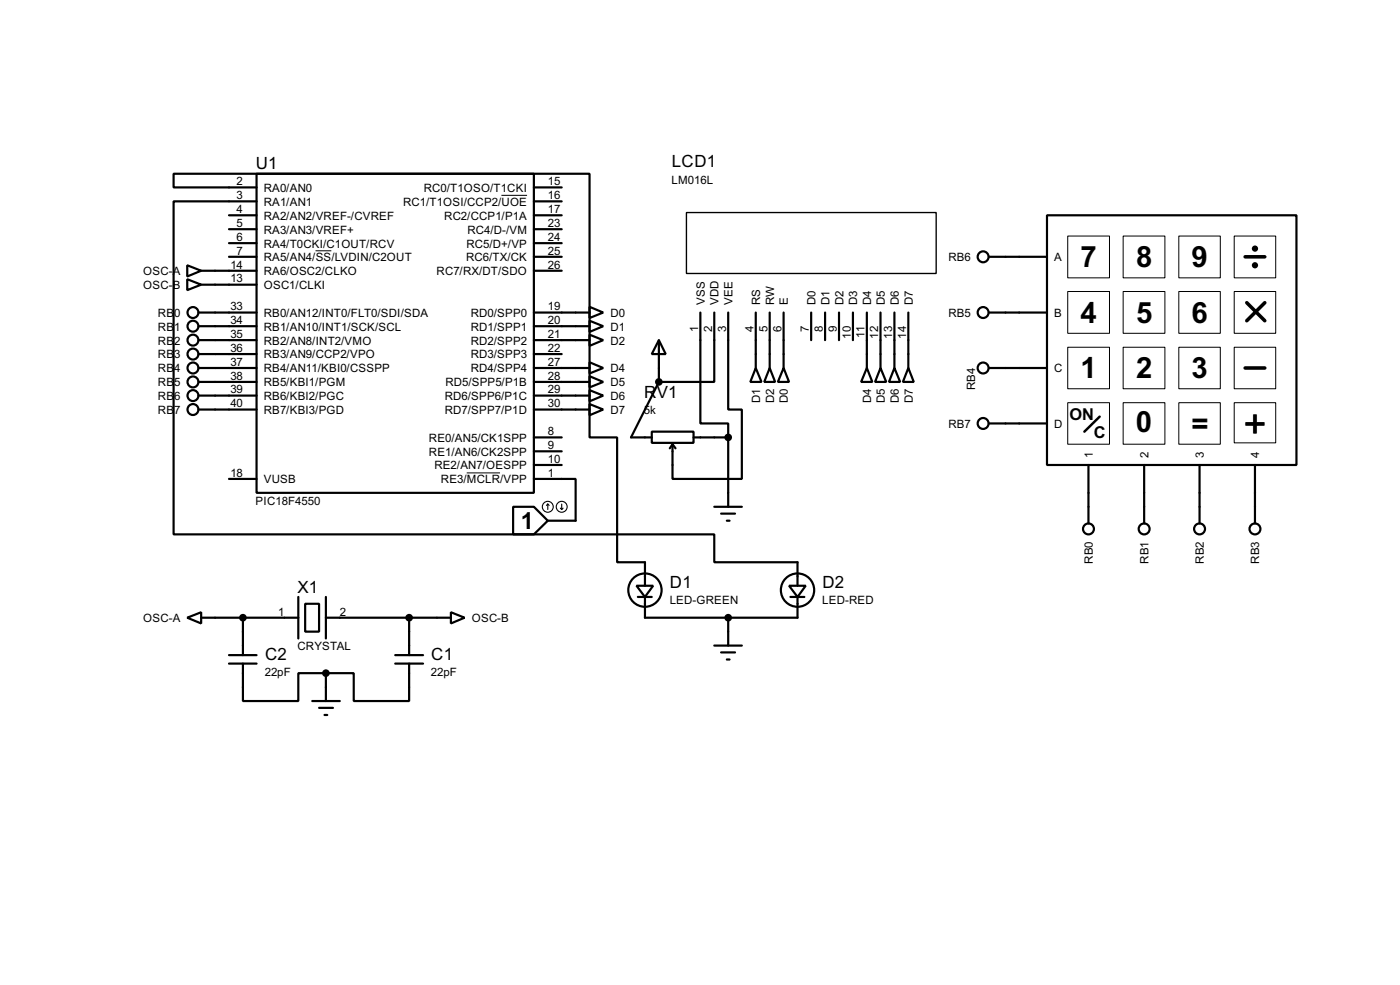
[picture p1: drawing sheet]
<svg xmlns="http://www.w3.org/2000/svg" width="256mm" height="180mm" viewBox="0 0 256 180" stroke-linecap="round" stroke-linejoin="round" font-family="sans-serif">
<g fill="none" stroke="#000" stroke-width=".4">
<path d="M42 39.4h5M47 31.8h50.8v58.4h-50.8zM47 34.3h-15.2v-2.5h76.2v48.3h5.1v22.8h5.1v4.3M47 36.9h-15.2v60.9h99.1v5.1h15.2v4.3M97.8 34.3h5.1M97.8 36.9h5.1M97.8 39.4h5.1M191.8 39.4h45.7v45.7h-45.7zM34.3 48.6l2.6 1-2.6 1zM34.3 51.1l2.6 1-2.6 1zM36.4 57.2h10.6M36.4 59.7h10.6"/>
<path d="M36.9 49.6h10.1M36.9 52.1h10.1M42 47h5M42 42h5M42 44.5h5M97.8 49.6h5.1M97.8 57.2h10.2M97.8 59.7h10.2M97.8 47h5.1M97.8 42h5.1M97.8 44.5h5.1M108 56.2l2.5 1-2.5 1z"/>
<path d="M108 58.7l2.5 1-2.5 1.1zM128.3 57.2v20.3h5.1v2.6M130.9 57.2v12.7h-10.2M133.4 57.2v17.8h2.5v12.7h-12.7v-6.4M138.5 57.2v10.2M141 57.2v10.2M143.6 57.2v10.2M148.6 57.2v5.1M151.2 57.2v5.1M153.7 57.2v5.1M156.3 57.2v5.1M158.8 57.2v10.2"/>
<path d="M161.3 57.2v10.2M163.9 57.2v10.2M166.4 57.2v10.2M181.2 57.2h10.6M181.2 47h10.6M36.4 62.3h10.6M36.4 67.4h10.6M36.4 69.9h10.6M36.4 72.4h10.6M36.4 75h10.6M36.4 64.8h10.6M97.8 62.3h10.2"/>
<path d="M97.8 67.4h10.2M97.8 69.9h10.2M97.8 72.4h10.2M97.8 75h10.2M97.8 64.8h5.1M108 61.3l2.5 1-2.5 1zM108 66.3l2.5 1.1-2.5 1zM108 68.9l2.5 1-2.5 1zM108 71.4l2.5 1-2.5 1.1zM108 74l2.5 1-2.5 1zM119.4 79h7.7v2.1h-7.7zM120.7 62.3l1.3 2.5h-2.6z"/>
<path d="M120.7 62.3v7.6M120.7 69.9l-5.1 10.2h3.8M138.5 67.4l1 2.5h-2zM141 67.4l1 2.5h-2zM143.6 67.4l1 2.5h-2.1zM158.8 67.4l1 2.5h-2zM161.3 67.4l1.1 2.5h-2.1zM163.9 67.4l1 2.5h-2zM166.4 67.4l1 2.5h-2zM181.2 67.4h10.6M181.2 77.5h10.6M42 87.7h5"/>
<path d="M94 92.8h3.8l2.6 2.5-2.6 2.5h-3.8zM97.8 87.7h7.7v7.6h-5.1M97.8 80.1h5.1M97.8 82.6h5.1M97.8 85.1h5.1M123.2 81.3l-.5 .8M123.2 81.3l.6 .8M127.1 80.1h6.3M130.9 92.8h5M132.1 94h2.6M133.2 95.3h.5M133.4 80.1v12.7"/>
<path d="M199.4 85.1v10.7M209.6 85.1v10.7M219.8 85.1v10.7M229.9 85.1v10.7M34.3 113.1l2.6-1v2zM36.9 113.1h17.8M42 119.9h5M44.5 113.1v6.8M54.7 109.3v7.6M55.9 110.5h2.6v5.1h-2.6zM59.7 109.3v7.6M59.7 113.1h22.9"/>
<path d="M72.4 119.9h5.1M75 113.1v6.8M82.6 112.1l2.5 1-2.5 1zM116.6 107.2h3.1l-1.5 2.1zM116.9 109.3h2.5M118.2 109.3v3.8h27.9v-3.8M130.9 118.2h5M132.1 119.4h2.6M133.4 113.1v5.1M144.6 107.2h3l-1.5 2.1zM144.8 109.3h2.6M42 121.5h5"/>
<path d="M44.5 121.5v6.8h10.2v-5.1h5M57.2 128.3h5.1M58.5 129.6h2.5M59.5 130.9h.5M59.7 123.2v5.1M72.4 121.5h5.1M75 121.5v6.8h-10.2v-5.1h-5.1M133.2 120.7h.5"/>
<circle cx="35.3" cy="59.7" r="1"/>
<circle cx="35.3" cy="57.2" r="1"/>
<circle cx="180.1" cy="47" r="1"/>
<circle cx="180.1" cy="57.2" r="1"/>
<circle cx="35.3" cy="67.4" r="1"/>
<circle cx="35.3" cy="72.4" r="1"/>
<circle cx="35.3" cy="69.9" r="1"/>
<circle cx="35.3" cy="64.8" r="1"/>
<circle cx="35.3" cy="75" r="1"/>
<circle cx="35.3" cy="62.3" r="1"/>
<circle cx="180.1" cy="67.4" r="1"/>
<circle cx="180.1" cy="77.5" r="1"/>
<circle cx="199.4" cy="96.8" r="1"/>
<circle cx="209.6" cy="96.8" r="1"/>
<circle cx="219.7" cy="96.8" r="1"/>
<circle cx="229.9" cy="96.8" r="1"/>
<circle cx="118.1" cy="108" r="3.1"/>
<circle cx="146.1" cy="108" r="3.1"/>
</g>
<g fill="none" stroke="#000" stroke-width=".18">
<path d="M91.9 35.8h4.7M57.8 45.9h2.9M195.6 43.2h7.7v7.7h-7.7zM195.6 53.4h7.7v7.6h-7.7zM205.8 43.2h7.6v7.7h-7.6zM205.8 53.4h7.6v7.6h-7.6zM216 43.2h7.6v7.7h-7.6zM216 53.4h7.6v7.6h-7.6zM226.1 43.2h7.6v7.7h-7.6zM226.1 53.4h7.6v7.6h-7.6zM195.6 63.6h7.7v7.6h-7.7zM195.6 73.7h7.7v7.6h-7.7z"/>
<path d="M205.8 63.6h7.6v7.6h-7.6zM205.8 73.7h7.6v7.6h-7.6zM216 63.6h7.6v7.6h-7.6zM216 73.7h7.6v7.6h-7.6zM226.1 63.6h7.6v7.6h-7.6zM226.1 73.7h7.6v7.4h-7.6zM85.5 86.6h6.1"/>
</g>
<g fill="#000" stroke="#000" stroke-width=".4">
<circle cx="120.7" cy="69.9" r=".5"/>
<circle cx="133.4" cy="80.1" r=".5"/>
<circle cx="44.5" cy="113.1" r=".5"/>
<circle cx="74.9" cy="113.1" r=".5"/>
<circle cx="133.4" cy="113.1" r=".5"/>
<circle cx="59.7" cy="123.2" r=".5"/>
</g>
<path d="M125.8 38.9h45.7v11.2h-45.7z" fill="none" stroke="#000" stroke-width=".25"/>
<g fill="none" stroke="#000" stroke-width=".65">
<path d="M228.1 47h3.6M228.4 55.4l3.3 3.3M231.7 55.4l-3.3 3.3M228.1 67.4h3.6"/>
<circle cx="229.9" cy="45.5" r=".25"/>
<circle cx="229.9" cy="48.6" r=".25"/>
</g>
<path d="M201.5 76.3l-2.8 2.7" fill="none" stroke="#000" stroke-width=".45"/>
<g fill="none" stroke="#000" stroke-width=".2">
<path d="M100.4 92.3l-.3 .2M100.4 92.3l.2 .2M100.4 92.3v1M102.7 93l.2 .3M102.9 92.3v1M103.2 93l-.3 .3"/>
<circle cx="100.3" cy="92.8" r="1"/>
<circle cx="102.9" cy="92.8" r="1"/>
</g>
<text font-size="8.2" x="227.8" y="80.1">+</text>
<g font-size="6">
<text x="198" y="48.9">7</text>
<text x="208.2" y="48.9">8</text>
<text x="218.3" y="48.9">9</text>
<text x="198" y="59.1">4</text>
<text x="208.2" y="59.1">5</text>
<text x="218.3" y="59.1">6</text>
<text x="198" y="69.3">1</text>
<text x="208.2" y="69.3">2</text>
<text x="218.3" y="69.3">3</text>
<text x="208.1" y="79.1">0</text>
<text x="218.3" y="79.4">=</text>
</g>
<text font-size="4.8" x="95.4" y="96.9">1</text>
<g font-size="3.5">
<text x="46.9" y="31">U1</text>
<text x="123.1" y="30.7">LCD1</text>
<text x="118" y="72.9">RV1</text>
<text x="122.7" y="107.7">D1</text>
<text x="150.7" y="107.7">D2</text>
<text x="54.5" y="108.5">X1</text>
<text x="48.6" y="120.9">C2</text>
<text x="79" y="120.9">C1</text>
</g>
<g font-size="3.4">
<text x="195.9" y="76.8">ON</text>
<text x="200.4" y="80.1">C</text>
</g>
<g font-size="2.4">
<text x="43.4" y="33.9">2</text>
<text x="48.3" y="35.1">RA0/AN0</text>
<text x="77.6" y="35.1">RC0/T1OSO/T1CKI</text>
<text x="100.4" y="33.9">15</text>
<text x="123" y="33.6">LM016L</text>
<text x="43.4" y="36.5">3</text>
<text x="43.4" y="39">4</text>
<text x="43.4" y="41.6">5</text>
<text x="48.3" y="37.7">RA1/AN1</text>
<text x="48.3" y="40.2">RA2/AN2/VREF-/CVREF</text>
<text x="73.8" y="37.7">RC1/T1OSI/CCP2/UOE</text>
<text x="81.4" y="40.2">RC2/CCP1/P1A</text>
<text x="100.4" y="36.5">16</text>
<text x="100.4" y="39">17</text>
<text x="100.4" y="41.6">23</text>
<text x="43.4" y="44.1">6</text>
<text x="43.4" y="46.6">7</text>
<text x="48.3" y="42.7">RA3/AN3/VREF+</text>
<text x="48.3" y="45.3">RA4/T0CKI/C1OUT/RCV</text>
<text x="48.3" y="47.8">RA5/AN4/SS/LVDIN/C2OUT</text>
<text x="85.4" y="47.8">RC6/TX/CK</text>
<text x="85.4" y="45.3">RC5/D+/VP</text>
<text x="85.6" y="42.7">RC4/D-/VM</text>
<text x="100.4" y="44.1">24</text>
<text x="100.4" y="46.6">25</text>
<text x="173.7" y="47.8">RB6</text>
<text x="193.1" y="47.8">A</text>
<text x="26.2" y="50.4">OSC-A</text>
<text x="26.2" y="52.9">OSC-B</text>
<text x="42.2" y="49.2">14</text>
<text x="42.2" y="51.7">13</text>
<text x="48.3" y="50.4">RA6/OSC2/CLKO</text>
<text x="48.3" y="52.9">OSC1/CLKI</text>
<text x="80" y="50.4">RC7/RX/DT/SDO</text>
<text x="100.4" y="49.2">26</text>
<text x="28.9" y="58">RB</text>
<text x="31.9" y="58">0</text>
<text x="42.2" y="56.8">33</text>
<text x="42.2" y="59.3">34</text>
<text x="48.3" y="58">RB0/AN12/INT0/FLT0/SDI/SDA</text>
<text x="86.2" y="58">RD0/SPP0</text>
<text x="100.4" y="56.8">19</text>
<text x="100.4" y="59.3">20</text>
<text x="111.8" y="58">D0</text>
<text x="129.1" y="55.9" transform="rotate(-90 129.1 55.9)">VSS</text>
<text x="131.7" y="55.9" transform="rotate(-90 131.7 55.9)">VDD</text>
<text x="134.2" y="55.9" transform="rotate(-90 134.2 55.9)">VEE</text>
<text x="139.3" y="55.9" transform="rotate(-90 139.3 55.9)">RS</text>
<text x="141.8" y="55.9" transform="rotate(-90 141.8 55.9)">RW</text>
<text x="144.4" y="55.9" transform="rotate(-90 144.4 55.9)">E</text>
<text x="149.4" y="55.9" transform="rotate(-90 149.4 55.9)">D0</text>
<text x="152" y="55.9" transform="rotate(-90 152 55.9)">D1</text>
<text x="154.5" y="55.9" transform="rotate(-90 154.5 55.9)">D2</text>
<text x="157.1" y="55.9" transform="rotate(-90 157.1 55.9)">D3</text>
<text x="159.6" y="55.9" transform="rotate(-90 159.6 55.9)">D4</text>
<text x="162.1" y="55.9" transform="rotate(-90 162.1 55.9)">D5</text>
<text x="164.7" y="55.9" transform="rotate(-90 164.7 55.9)">D6</text>
<text x="167.2" y="55.9" transform="rotate(-90 167.2 55.9)">D7</text>
<text x="173.7" y="58">RB5</text>
<text x="193.1" y="58">B</text>
<text x="28.9" y="60.5">RB</text>
<text x="28.9" y="63.1">RB</text>
<text x="28.9" y="65.6">RB</text>
<text x="31.9" y="60.5">1</text>
<text x="31.9" y="63.1">2</text>
<text x="31.9" y="65.6">3</text>
<text x="42.2" y="61.9">35</text>
<text x="42.2" y="64.4">36</text>
<text x="48.3" y="60.5">RB1/AN10/INT1/SCK/SCL</text>
<text x="48.3" y="63.1">RB2/AN8/INT2/VMO</text>
<text x="48.3" y="65.6">RB3/AN9/CCP2/VPO</text>
<text x="86.2" y="60.5">RD1/SPP1</text>
<text x="86.2" y="63.1">RD2/SPP2</text>
<text x="86.2" y="65.6">RD3/SPP3</text>
<text x="100.4" y="61.9">21</text>
<text x="100.4" y="64.4">22</text>
<text x="111.8" y="60.5">D1</text>
<text x="111.8" y="63.1">D2</text>
<text x="127.9" y="60.8" transform="rotate(-90 127.9 60.8)">1</text>
<text x="130.5" y="60.9" transform="rotate(-90 130.5 60.9)">2</text>
<text x="133" y="60.9" transform="rotate(-90 133 60.9)">3</text>
<text x="138.1" y="60.9" transform="rotate(-90 138.1 60.9)">4</text>
<text x="140.6" y="60.8" transform="rotate(-90 140.6 60.8)">5</text>
<text x="143.2" y="60.9" transform="rotate(-90 143.2 60.9)">6</text>
<text x="148.2" y="60.9" transform="rotate(-90 148.2 60.9)">7</text>
<text x="150.8" y="60.9" transform="rotate(-90 150.8 60.9)">8</text>
<text x="153.3" y="60.9" transform="rotate(-90 153.3 60.9)">9</text>
<text x="155.9" y="62" transform="rotate(-90 155.9 62)">10</text>
<text x="158.4" y="61.9" transform="rotate(-90 158.4 61.9)">11</text>
<text x="160.9" y="62" transform="rotate(-90 160.9 62)">12</text>
<text x="163.5" y="62" transform="rotate(-90 163.5 62)">13</text>
<text x="166" y="62" transform="rotate(-90 166 62)">14</text>
<text x="28.9" y="68.1">RB</text>
<text x="28.9" y="70.7">RB</text>
<text x="31.9" y="68.1">4</text>
<text x="31.9" y="70.7">5</text>
<text x="42.2" y="67">37</text>
<text x="42.2" y="69.5">38</text>
<text x="42.2" y="72">39</text>
<text x="48.3" y="68.1">RB4/AN11/KBI0/CSSPP</text>
<text x="48.3" y="70.7">RB5/KBI1/PGM</text>
<text x="81.6" y="70.7">RD5/SPP5/P1B</text>
<text x="86.2" y="68.1">RD4/SPP4</text>
<text x="100.4" y="67">27</text>
<text x="100.4" y="69.5">28</text>
<text x="100.4" y="72">29</text>
<text x="111.8" y="68.1">D4</text>
<text x="111.8" y="70.7">D5</text>
<text x="178.7" y="71.5" transform="rotate(-90 178.7 71.5)">RB4</text>
<text x="193.1" y="68.1">C</text>
<text x="28.9" y="73.2">RB</text>
<text x="28.9" y="75.8">RB</text>
<text x="31.9" y="73.2">6</text>
<text x="31.9" y="75.8">7</text>
<text x="42.2" y="74.6">40</text>
<text x="48.3" y="73.2">RB6/KBI2/PGC</text>
<text x="48.3" y="75.8">RB7/KBI3/PGD</text>
<text x="81.5" y="73.2">RD6/SPP6/P1C</text>
<text x="81.5" y="75.8">RD7/SPP7/P1D</text>
<text x="100.4" y="74.6">30</text>
<text x="111.8" y="73.2">D6</text>
<text x="111.8" y="75.8">D7</text>
<text x="118" y="75.8">5k</text>
<text x="139.3" y="73.8" transform="rotate(-90 139.3 73.8)">D1</text>
<text x="141.8" y="73.8" transform="rotate(-90 141.8 73.8)">D2</text>
<text x="144.4" y="73.8" transform="rotate(-90 144.4 73.8)">D0</text>
<text x="159.6" y="73.8" transform="rotate(-90 159.6 73.8)">D4</text>
<text x="162.1" y="73.8" transform="rotate(-90 162.1 73.8)">D5</text>
<text x="164.7" y="73.8" transform="rotate(-90 164.7 73.8)">D6</text>
<text x="167.2" y="73.8" transform="rotate(-90 167.2 73.8)">D7</text>
<text x="78.6" y="80.8">RE0/AN5/CK1SPP</text>
<text x="78.6" y="83.4">RE1/AN6/CK2SPP</text>
<text x="100.4" y="79.7">8</text>
<text x="100.4" y="82.2">9</text>
<text x="173.7" y="78.3">RB7</text>
<text x="193.1" y="78.3">D</text>
<text x="200.2" y="83.9" transform="rotate(-90 200.2 83.9)">1</text>
<text x="210.4" y="83.9" transform="rotate(-90 210.4 83.9)">2</text>
<text x="220.6" y="83.9" transform="rotate(-90 220.6 83.9)">3</text>
<text x="230.7" y="83.9" transform="rotate(-90 230.7 83.9)">4</text>
<text x="42.2" y="87.3">18</text>
<text x="48.3" y="88.5">VUSB</text>
<text x="79.6" y="85.9">RE2/AN7/OESPP</text>
<text x="80.8" y="88.5">RE3/MCLR/VPP</text>
<text x="100.4" y="84.7">10</text>
<text x="100.4" y="87.3">1</text>
<text x="46.8" y="92.4">PIC18F4550</text>
<text x="200.2" y="103.2" transform="rotate(-90 200.2 103.2)">RB0</text>
<text x="210.4" y="103.2" transform="rotate(-90 210.4 103.2)">RB1</text>
<text x="220.6" y="103.2" transform="rotate(-90 220.6 103.2)">RB2</text>
<text x="230.7" y="103.2" transform="rotate(-90 230.7 103.2)">RB3</text>
<text x="26.2" y="113.9">OSC-A</text>
<text x="51" y="112.7">1</text>
<text x="62.3" y="112.7">2</text>
<text x="86.4" y="113.9">OSC-B</text>
<text x="122.7" y="110.6">LED-GREEN</text>
<text x="150.6" y="110.6">LED-RED</text>
<text x="54.5" y="119.1">CRYSTAL</text>
<text x="48.5" y="123.8">22pF</text>
<text x="79" y="123.8">22pF</text>
</g>
</svg>
